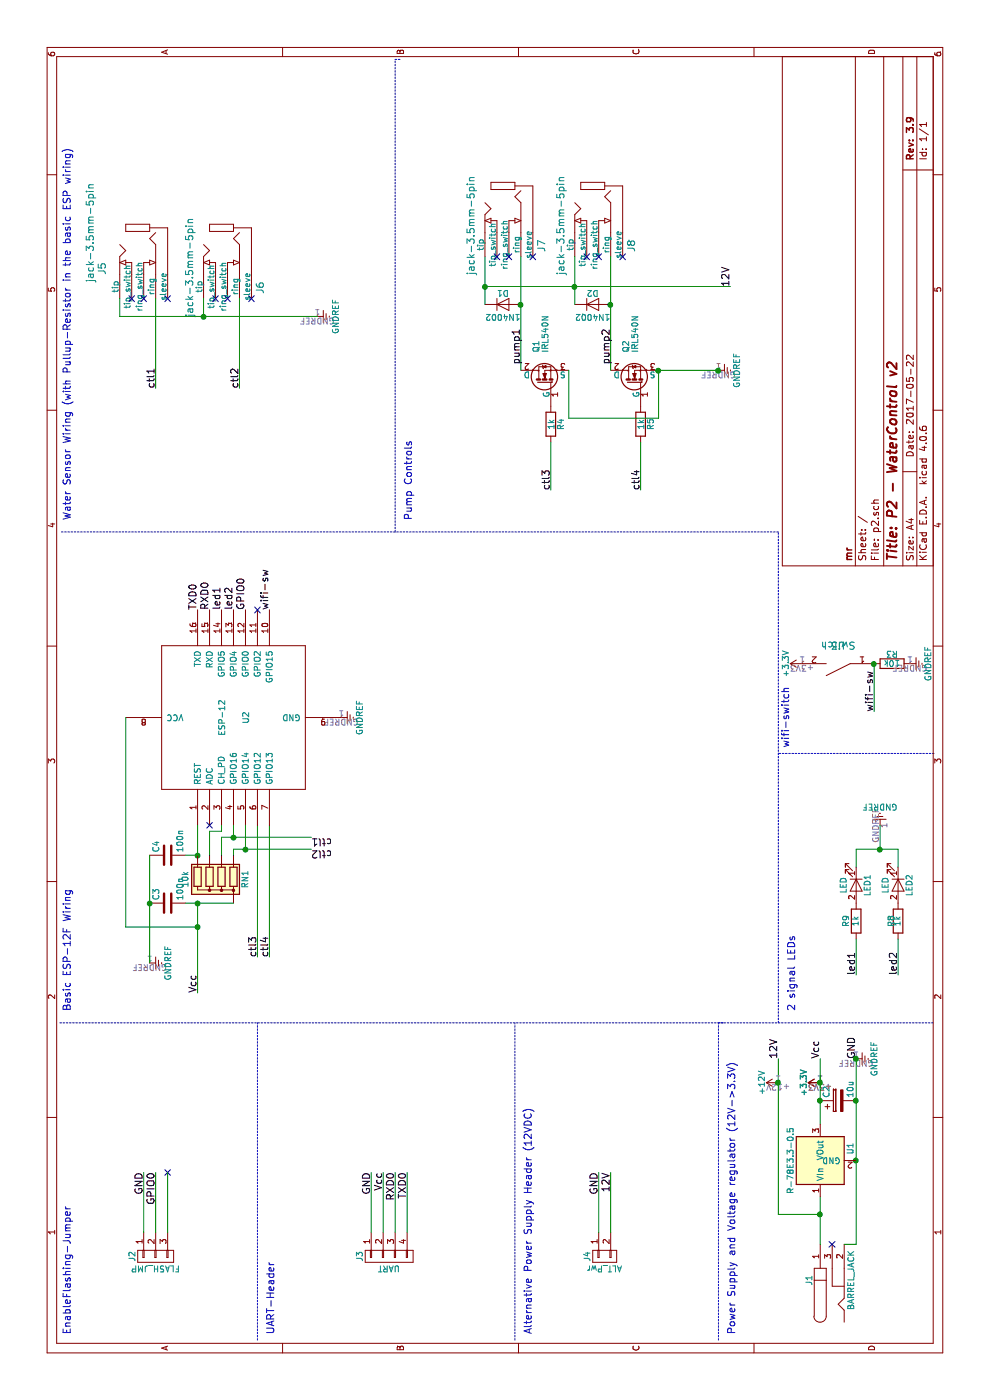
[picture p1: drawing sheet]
EESchema Schematic File Version 2
LIBS:power
LIBS:device
LIBS:transistors
LIBS:conn
LIBS:linear
LIBS:regul
LIBS:74xx
LIBS:cmos4000
LIBS:adc-dac
LIBS:memory
LIBS:xilinx
LIBS:microcontrollers
LIBS:dsp
LIBS:microchip
LIBS:analog_switches
LIBS:motorola
LIBS:texas
LIBS:intel
LIBS:audio
LIBS:interface
LIBS:digital-audio
LIBS:philips
LIBS:display
LIBS:cypress
LIBS:siliconi
LIBS:opto
LIBS:atmel
LIBS:contrib
LIBS:valves
LIBS:ESP8266
LIBS:myschematics
LIBS:p2-cache
EELAYER 25 0
EELAYER END
$Descr A4 11693 8268
encoding utf-8
Sheet 1 1
Title "P2 - WaterControl v2"
Date "2017-05-22"
Rev "3.9"
Comp "mr"
Comment1 ""
Comment2 ""
Comment3 ""
Comment4 ""
$EndDescr
$Comp
L BARREL_JACK J1
U 1 1
P 1000 6950
F 0 "J1" H 1000 7145 50  0000 C CNN
F 1 "BARREL_JACK" H 1000 6795 50  0000 C CNN
F 2 "myfootprints:Barrel_Jack_5.5_2.1mm" H 1000 6950 50  0001 C CNN
F 3 "" H 1000 6950 50  0001 C CNN
	1    1000 6950
	1    0    0    -1  
$EndComp
$Comp
L D D2
U 1 1
P 9150 4950
F 0 "D2" H 9150 5050 50  0000 C CNN
F 1 "1N4002" H 9150 4850 50  0000 C CNN
F 2 "Diodes_THT:D_A-405_P10.16mm_Horizontal" H 9150 4950 50  0001 C CNN
F 3 "" H 9150 4950 50  0001 C CNN
	1    9150 4950
	0    1    1    0   
$EndComp
$Comp
L D D1
U 1 1
P 9150 4200
F 0 "D1" H 9150 4300 50  0000 C CNN
F 1 "1N4002" H 9150 4100 50  0000 C CNN
F 2 "Diodes_THT:D_A-405_P10.16mm_Horizontal" H 9150 4200 50  0001 C CNN
F 3 "" H 9150 4200 50  0001 C CNN
	1    9150 4200
	0    1    1    0   
$EndComp
$Comp
L jack-3.5mm-5pin J5
U 1 1
P 9450 1200
F 0 "J5" H 9450 1550 60  0000 C CNN
F 1 "jack-3.5mm-5pin" H 9750 1650 60  0000 C CNN
F 2 "myfootprints:3.5mm_5pin_jack" H 8600 1250 60  0001 C CNN
F 3 "http://datasheet.octopart.com/SJ1-3523N-CUI-datasheet-65973000.pdf" H 8600 1250 60  0001 C CNN
	1    9450 1200
	1    0    0    -1  
$EndComp
$Comp
L jack-3.5mm-5pin J6
U 1 1
P 9450 1900
F 0 "J6" H 9290 1630 60  0000 C CNN
F 1 "jack-3.5mm-5pin" H 9460 2220 60  0000 C CNN
F 2 "myfootprints:3.5mm_5pin_jack" H 8600 1950 60  0001 C CNN
F 3 "http://datasheet.octopart.com/SJ1-3523N-CUI-datasheet-65973000.pdf" H 9130 1540 60  0001 C CNN
	1    9450 1900
	1    0    0    -1  
$EndComp
$Comp
L jack-3.5mm-5pin J7
U 1 1
P 9800 4250
F 0 "J7" H 9640 3980 60  0000 C CNN
F 1 "jack-3.5mm-5pin" H 9810 4570 60  0000 C CNN
F 2 "myfootprints:3.5mm_5pin_jack" H 8950 4300 60  0001 C CNN
F 3 "http://datasheet.octopart.com/SJ1-3523N-CUI-datasheet-65973000.pdf" H 9480 3890 60  0001 C CNN
	1    9800 4250
	1    0    0    -1  
$EndComp
$Comp
L jack-3.5mm-5pin J8
U 1 1
P 9800 5000
F 0 "J8" H 9640 4730 60  0000 C CNN
F 1 "jack-3.5mm-5pin" H 9810 5320 60  0000 C CNN
F 2 "myfootprints:3.5mm_5pin_jack" H 8950 5050 60  0001 C CNN
F 3 "http://datasheet.octopart.com/SJ1-3523N-CUI-datasheet-65973000.pdf" H 9480 4640 60  0001 C CNN
	1    9800 5000
	1    0    0    -1  
$EndComp
Text Label 9300 6100 0    60   ~ 0
12V
NoConn ~ 1300 6950
Text Label 2850 6500 0    60   ~ 0
12V
Text Label 2850 6850 0    60   ~ 0
Vcc
Text Label 7600 4600 0    60   ~ 0
ctl3
Text Label 7600 5350 0    60   ~ 0
ctl4
$Comp
L GNDREF #PWR01
U 1 1
P 8600 6000
F 0 "#PWR01" H 8600 5750 50  0001 C CNN
F 1 "GNDREF" H 8600 5850 50  0000 C CNN
F 2 "" H 8600 6000 50  0001 C CNN
F 3 "" H 8600 6000 50  0001 C CNN
	1    8600 6000
	1    0    0    -1  
$EndComp
$Comp
L R R4
U 1 1
P 8150 4600
F 0 "R4" V 8230 4600 50  0000 C CNN
F 1 "1k" V 8150 4600 50  0000 C CNN
F 2 "Resistors_THT:R_Axial_DIN0207_L6.3mm_D2.5mm_P7.62mm_Horizontal" V 8080 4600 50  0001 C CNN
F 3 "" H 8150 4600 50  0001 C CNN
	1    8150 4600
	0    1    1    0   
$EndComp
$Comp
L R R5
U 1 1
P 8150 5350
F 0 "R5" V 8230 5350 50  0000 C CNN
F 1 "1k" V 8150 5350 50  0000 C CNN
F 2 "Resistors_THT:R_Axial_DIN0207_L6.3mm_D2.5mm_P7.62mm_Horizontal" V 8080 5350 50  0001 C CNN
F 3 "" H 8150 5350 50  0001 C CNN
	1    8150 5350
	0    1    1    0   
$EndComp
NoConn ~ 9200 2100
NoConn ~ 9200 1900
NoConn ~ 9200 1800
NoConn ~ 9200 1400
NoConn ~ 9200 1200
NoConn ~ 9200 1100
$Comp
L GNDREF #PWR02
U 1 1
P 9050 2650
F 0 "#PWR02" H 9050 2400 50  0001 C CNN
F 1 "GNDREF" H 9050 2500 50  0000 C CNN
F 2 "" H 9050 2650 50  0001 C CNN
F 3 "" H 9050 2650 50  0001 C CNN
	1    9050 2650
	1    0    0    -1  
$EndComp
Text Label 8450 1300 0    60   ~ 0
ctl1
Text Label 8450 2000 0    60   ~ 0
ctl2
$Comp
L R R3
U 1 1
P 6150 7450
F 0 "R3" V 6230 7450 50  0000 C CNN
F 1 "10k" V 6150 7450 50  0000 C CNN
F 2 "Resistors_THT:R_Axial_DIN0207_L6.3mm_D2.5mm_P7.62mm_Horizontal" V 6080 7450 50  0001 C CNN
F 3 "" H 6150 7450 50  0001 C CNN
	1    6150 7450
	1    0    0    1   
$EndComp
$Comp
L GNDREF #PWR03
U 1 1
P 5700 2850
F 0 "#PWR03" H 5700 2600 50  0001 C CNN
F 1 "GNDREF" H 5700 2700 50  0000 C CNN
F 2 "" H 5700 2850 50  0001 C CNN
F 3 "" H 5700 2850 50  0001 C CNN
	1    5700 2850
	1    0    0    -1  
$EndComp
$Comp
L C C4
U 1 1
P 4550 1400
F 0 "C4" H 4575 1500 50  0000 L CNN
F 1 "100n" H 4575 1300 50  0000 L CNN
F 2 "Capacitors_THT:C_Disc_D5.0mm_W2.5mm_P5.00mm" H 4588 1250 50  0001 C CNN
F 3 "" H 4550 1400 50  0001 C CNN
	1    4550 1400
	1    0    0    -1  
$EndComp
Text Label 3400 1650 0    60   ~ 0
Vcc
$Comp
L GNDREF #PWR04
U 1 1
P 3650 1250
F 0 "#PWR04" H 3650 1000 50  0001 C CNN
F 1 "GNDREF" H 3650 1100 50  0000 C CNN
F 2 "" H 3650 1250 50  0001 C CNN
F 3 "" H 3650 1250 50  0001 C CNN
	1    3650 1250
	1    0    0    -1  
$EndComp
Text Label 4700 2600 3    60   ~ 0
ctl1
Text Label 4600 2600 3    60   ~ 0
ctl2
Text Label 3700 2150 0    60   ~ 0
ctl3
Text Label 3700 2250 0    60   ~ 0
ctl4
Text Label 6600 1650 0    60   ~ 0
TXD0
Text Label 6600 1750 0    60   ~ 0
RXD0
Text Label 6600 2050 0    60   ~ 0
GPIO0
Text Label 2850 7150 0    60   ~ 0
GND
$Comp
L GNDREF #PWR05
U 1 1
P 2850 7150
F 0 "#PWR05" H 2850 6900 50  0001 C CNN
F 1 "GNDREF" H 2850 7000 50  0000 C CNN
F 2 "" H 2850 7150 50  0001 C CNN
F 3 "" H 2850 7150 50  0001 C CNN
	1    2850 7150
	1    0    0    -1  
$EndComp
$Comp
L CP C2
U 1 1
P 2500 7000
F 0 "C2" H 2525 7100 50  0000 L CNN
F 1 "10u" H 2525 6900 50  0000 L CNN
F 2 "Capacitors_THT:CP_Radial_Tantal_D5.0mm_P2.50mm" H 2538 6850 50  0001 C CNN
F 3 "" H 2500 7000 50  0001 C CNN
	1    2500 7000
	1    0    0    -1  
$EndComp
$Comp
L C C3
U 1 1
P 4150 1400
F 0 "C3" H 4175 1500 50  0000 L CNN
F 1 "100n" H 4175 1300 50  0000 L CNN
F 2 "Capacitors_THT:C_Disc_D5.0mm_W2.5mm_P5.00mm" H 4188 1250 50  0001 C CNN
F 3 "" H 4150 1400 50  0001 C CNN
	1    4150 1400
	1    0    0    -1  
$EndComp
Text Label 1900 5100 2    60   ~ 0
12V
Text Label 1900 1300 2    60   ~ 0
GPIO0
Text Label 1900 3400 2    60   ~ 0
TXD0
Text Label 1900 3300 2    60   ~ 0
RXD0
Text Label 1900 3200 2    60   ~ 0
Vcc
NoConn ~ 1900 1400
Text Label 1900 1200 2    60   ~ 0
GND
Text Label 1900 3100 2    60   ~ 0
GND
Text Label 1900 5000 2    60   ~ 0
GND
$Comp
L CONN_01X02 J4
U 1 1
P 1200 5050
F 0 "J4" H 1200 5200 50  0000 C CNN
F 1 "ALT_Pwr" V 1300 5050 50  0000 C CNN
F 2 "Pin_Headers:Pin_Header_Straight_1x02_Pitch2.54mm" H 1200 5050 50  0001 C CNN
F 3 "" H 1200 5050 50  0001 C CNN
	1    1200 5050
	-1   0    0    -1  
$EndComp
$Comp
L CONN_01X03 J2
U 1 1
P 1200 1300
F 0 "J2" H 1200 1500 50  0000 C CNN
F 1 "FLASH_JMP" V 1300 1300 50  0000 C CNN
F 2 "Pin_Headers:Pin_Header_Straight_1x03_Pitch2.54mm" H 1200 1300 50  0001 C CNN
F 3 "" H 1200 1300 50  0001 C CNN
	1    1200 1300
	-1   0    0    -1  
$EndComp
$Comp
L CONN_01X04 J3
U 1 1
P 1200 3250
F 0 "J3" H 1200 3500 50  0000 C CNN
F 1 "UART" V 1300 3250 50  0000 C CNN
F 2 "Pin_Headers:Pin_Header_Straight_1x04_Pitch2.54mm" H 1200 3250 50  0001 C CNN
F 3 "" H 1200 3250 50  0001 C CNN
	1    1200 3250
	-1   0    0    -1  
$EndComp
NoConn ~ 9550 4150
NoConn ~ 9550 4250
NoConn ~ 9550 4450
NoConn ~ 9550 4900
NoConn ~ 9550 5000
NoConn ~ 9550 5200
$Comp
L IRL540N Q1
U 1 1
P 8500 4550
F 0 "Q1" H 8750 4625 50  0000 L CNN
F 1 "IRL540N" H 8750 4550 50  0000 L CNN
F 2 "TO_SOT_Packages_THT:TO-220_Horizontal" H 8750 4475 50  0001 L CIN
F 3 "" H 8500 4550 50  0001 L CNN
	1    8500 4550
	1    0    0    -1  
$EndComp
$Comp
L IRL540N Q2
U 1 1
P 8500 5300
F 0 "Q2" H 8750 5375 50  0000 L CNN
F 1 "IRL540N" H 8750 5300 50  0000 L CNN
F 2 "TO_SOT_Packages_THT:TO-220_Horizontal_Reversed" H 8750 5225 50  0001 L CIN
F 3 "" H 8500 5300 50  0001 L CNN
	1    8500 5300
	1    0    0    -1  
$EndComp
Text Notes 550  600  0    60   ~ 0
EnableFlashing-Jumper
Text Notes 550  2300 0    60   ~ 0
UART-Header
Text Notes 550  4450 0    60   ~ 0
Alternative Power Supply Header (12VDC)
Text Notes 550  6150 0    60   ~ 0
Power Supply and Voltage regulator (12V->3.3V)
Text Notes 3250 600  0    60   ~ 0
Basic ESP-12F Wiring
Text Notes 7350 600  0    60   ~ 0
Water Sensor Wiring (with Pullup-Resistor in the basic ESP wiring)
Text Notes 7350 3450 0    60   ~ 0
Pump Controls
$Comp
L LED LED2
U 1 1
P 4300 7500
F 0 "LED2" H 4300 7600 50  0000 C CNN
F 1 "LED" H 4300 7400 50  0000 C CNN
F 2 "LEDs:LED_D3.0mm_Horizontal_O1.27mm_Z2.0mm" H 4300 7500 50  0001 C CNN
F 3 "" H 4300 7500 50  0001 C CNN
	1    4300 7500
	-1   0    0    1   
$EndComp
$Comp
L LED LED1
U 1 1
P 4300 7150
F 0 "LED1" H 4300 7250 50  0000 C CNN
F 1 "LED" H 4300 7050 50  0000 C CNN
F 2 "LEDs:LED_D3.0mm_Horizontal_O1.27mm_Z2.0mm" H 4300 7150 50  0001 C CNN
F 3 "" H 4300 7150 50  0001 C CNN
	1    4300 7150
	-1   0    0    1   
$EndComp
$Comp
L GNDREF #PWR06
U 1 1
P 4800 7350
F 0 "#PWR06" H 4800 7100 50  0001 C CNN
F 1 "GNDREF" H 4800 7200 50  0000 C CNN
F 2 "" H 4800 7350 50  0001 C CNN
F 3 "" H 4800 7350 50  0001 C CNN
	1    4800 7350
	0    -1   -1   0   
$EndComp
$Comp
L R R8
U 1 1
P 4000 7500
F 0 "R8" V 4080 7500 50  0000 C BNN
F 1 "1k" V 4000 7500 50  0000 C CNN
F 2 "Resistors_THT:R_Axial_DIN0207_L6.3mm_D2.5mm_P7.62mm_Horizontal" V 3930 7500 50  0001 C CNN
F 3 "" H 4000 7500 50  0001 C CNN
	1    4000 7500
	0    -1   -1   0   
$EndComp
$Comp
L R R9
U 1 1
P 4000 7150
F 0 "R9" V 4080 7150 50  0000 C CNN
F 1 "1k" V 4000 7150 50  0000 C CNN
F 2 "Resistors_THT:R_Axial_DIN0207_L6.3mm_D2.5mm_P7.62mm_Horizontal" V 3930 7150 50  0001 C CNN
F 3 "" H 4000 7150 50  0001 C CNN
	1    4000 7150
	0    -1   -1   0   
$EndComp
$Comp
L +3.3V #PWR07
U 1 1
P 6150 6700
F 0 "#PWR07" H 6150 6550 50  0001 C CNN
F 1 "+3.3V" H 6150 6840 50  0000 C CNN
F 2 "" H 6150 6700 50  0001 C CNN
F 3 "" H 6150 6700 50  0001 C CNN
	1    6150 6700
	1    0    0    -1  
$EndComp
$Comp
L +3.3V #PWR08
U 1 1
P 2650 6850
F 0 "#PWR08" H 2650 6700 50  0001 C CNN
F 1 "+3.3V" H 2650 6990 50  0000 C CNN
F 2 "" H 2650 6850 50  0001 C CNN
F 3 "" H 2650 6850 50  0001 C CNN
	1    2650 6850
	1    0    0    -1  
$EndComp
$Comp
L +3.3V #PWR09
U 1 1
P 2650 6850
F 0 "#PWR09" H 2650 6700 50  0001 C CNN
F 1 "+3.3V" H 2650 6990 50  0000 C CNN
F 2 "" H 2650 6850 50  0001 C CNN
F 3 "" H 2650 6850 50  0001 C CNN
	1    2650 6850
	1    0    0    -1  
$EndComp
Text Label 3550 7150 0    60   ~ 0
led1
Text Label 3550 7500 0    60   ~ 0
led2
Text Notes 3250 6650 0    60   ~ 0
2 signal LEDs
Wire Wire Line
	9150 4800 9550 4800
Wire Wire Line
	9150 4050 9550 4050
Wire Wire Line
	1300 6850 1700 6850
Wire Wire Line
	1300 7050 1300 7150
Wire Wire Line
	1550 6850 1550 6500
Wire Wire Line
	1550 6500 2850 6500
Connection ~ 1550 6850
Wire Wire Line
	2300 6850 2850 6850
Connection ~ 2500 6850
Connection ~ 2500 7150
Wire Wire Line
	7600 5350 8000 5350
Wire Wire Line
	7600 4600 8000 4600
Wire Wire Line
	8600 6000 8600 5500
Wire Wire Line
	8600 5500 8200 5500
Wire Wire Line
	8200 5500 8200 4750
Wire Wire Line
	8200 4750 8600 4750
Connection ~ 8600 5500
Wire Wire Line
	8450 2000 9200 2000
Wire Wire Line
	8450 1300 9200 1300
Wire Wire Line
	9050 1000 9050 2650
Wire Wire Line
	9050 1700 9200 1700
Wire Wire Line
	9050 1000 9200 1000
Connection ~ 9050 1700
Connection ~ 9150 5100
Connection ~ 9150 4350
Wire Wire Line
	9300 4050 9300 6100
Connection ~ 9300 4800
Connection ~ 9300 4050
Wire Wire Line
	3400 1650 4150 1650
Connection ~ 4550 1650
Wire Wire Line
	3650 1250 4550 1250
Wire Wire Line
	3700 2150 4800 2150
Wire Wire Line
	3700 2250 4800 2250
Connection ~ 4150 1650
Connection ~ 4150 1250
Wire Wire Line
	1900 1200 1400 1200
Wire Wire Line
	1900 1300 1400 1300
Wire Wire Line
	1900 1400 1400 1400
Wire Wire Line
	1900 3100 1400 3100
Wire Wire Line
	1900 3200 1400 3200
Wire Wire Line
	1900 3300 1400 3300
Wire Wire Line
	1900 3400 1400 3400
Wire Wire Line
	1900 5100 1400 5100
Wire Wire Line
	1900 5000 1400 5000
Connection ~ 8600 6000
Connection ~ 2850 7150
Wire Wire Line
	8600 4350 9550 4350
Wire Wire Line
	8600 5100 9550 5100
Wire Notes Line
	3150 500  3150 7800
Wire Notes Line
	500  6000 3150 6000
Wire Notes Line
	3150 6000 3150 6050
Wire Notes Line
	500  4300 3150 4300
Wire Notes Line
	500  2150 3150 2150
Wire Notes Line
	7250 6500 7250 500 
Wire Notes Line
	7250 3300 11200 3300
Wire Notes Line
	11200 3300 11200 3350
Connection ~ 2000 7150
Wire Wire Line
	4450 7500 4600 7500
Wire Wire Line
	4600 7500 4600 7150
Wire Wire Line
	4600 7150 4450 7150
Wire Wire Line
	4600 7350 4800 7350
Connection ~ 4600 7350
Connection ~ 2650 6850
Wire Wire Line
	3850 7150 3550 7150
Wire Wire Line
	3850 7500 3550 7500
Wire Notes Line
	5400 7800 5400 6500
Wire Notes Line
	3150 6500 7250 6500
$Comp
L Switch U3
U 1 1
P 6300 7000
F 0 "U3" H 6300 7000 60  0000 C CNN
F 1 "Switch" H 6300 7000 60  0000 C CNN
F 2 "Buttons_Switches_THT:SW_PUSH_6mm" H 6200 6900 60  0001 C CNN
F 3 "" H 6300 7000 60  0001 C CNN
	1    6300 7000
	0    -1   -1   0   
$EndComp
Text Label 6600 1950 0    60   ~ 0
led2
Text Label 6600 1850 0    60   ~ 0
led1
$Comp
L ESP-12 U2
U 1 1
P 5700 1950
F 0 "U2" H 5700 1850 50  0000 C CNN
F 1 "ESP-12" H 5700 2050 50  0000 C CNN
F 2 "esp8266:ESP-12" H 5700 1950 50  0001 C CNN
F 3 "" H 5700 1950 50  0001 C CNN
	1    5700 1950
	1    0    0    -1  
$EndComp
NoConn ~ 6600 2150
Wire Wire Line
	3950 1050 5700 1050
Wire Wire Line
	3950 1050 3950 1650
Connection ~ 3950 1650
Text Label 8650 4350 0    60   ~ 0
pump1
Text Label 8650 5100 0    60   ~ 0
pump2
$Comp
L R-78E3.3-0.5 U1
U 1 1
P 2000 6850
F 0 "U1" H 2100 6600 50  0000 C CNN
F 1 "R-78E3.3-0.5" H 2000 7100 50  0000 C CNN
F 2 "myfootprints:DCDC-Conv_Recom_R-78Exx-0.5" H 2000 6500 50  0001 C CNN
F 3 "http://cdn-reichelt.de/documents/datenblatt/D400/R-78EXX-0.5.pdf" H 2100 6600 50  0001 C CNN
	1    2000 6850
	1    0    0    -1  
$EndComp
Text Label 6600 2250 0    60   ~ 0
wifi-sw
Text Label 5750 7300 0    60   ~ 0
wifi-sw
Wire Wire Line
	5750 7300 6150 7300
Connection ~ 6150 7300
$Comp
L GNDREF #PWR010
U 1 1
P 6150 7600
F 0 "#PWR010" H 6150 7350 50  0001 C CNN
F 1 "GNDREF" H 6150 7450 50  0000 C CNN
F 2 "" H 6150 7600 50  0001 C CNN
F 3 "" H 6150 7600 50  0001 C CNN
	1    6150 7600
	1    0    0    -1  
$EndComp
Text Notes 5450 6600 0    60   ~ 0
wifi-switch
Wire Wire Line
	1300 7150 2850 7150
NoConn ~ 4800 1750
$Comp
L R_Network04 RN1
U 1 1
P 4350 1750
F 0 "RN1" V 4050 1750 50  0000 C CNN
F 1 "10k" V 4550 1750 50  0000 C CNN
F 2 "Resistors_THT:R_Array_SIP5" V 4625 1750 50  0001 C CNN
F 3 "" H 4350 1750 50  0001 C CNN
	1    4350 1750
	0    -1   -1   0   
$EndComp
Wire Wire Line
	4550 1550 4550 1650
Wire Wire Line
	4550 1650 4800 1650
Wire Wire Line
	4550 1750 4750 1750
Wire Wire Line
	4750 1750 4750 1850
Wire Wire Line
	4750 1850 4800 1850
Wire Wire Line
	4800 1950 4700 1950
Wire Wire Line
	4700 1850 4700 2600
Wire Wire Line
	4700 1850 4550 1850
Wire Wire Line
	4600 2050 4800 2050
Wire Wire Line
	4600 1950 4600 2600
Wire Wire Line
	4600 1950 4550 1950
Connection ~ 4700 1950
Connection ~ 4600 2050
Wire Wire Line
	4150 1550 4150 1950
$Comp
L +12V #PWR011
U 1 1
P 2650 6500
F 0 "#PWR011" H 2650 6350 50  0001 C CNN
F 1 "+12V" H 2650 6640 50  0000 C CNN
F 2 "" H 2650 6500 50  0001 C CNN
F 3 "" H 2650 6500 50  0001 C CNN
	1    2650 6500
	1    0    0    -1  
$EndComp
Connection ~ 2650 6500
$EndSCHEMATC
